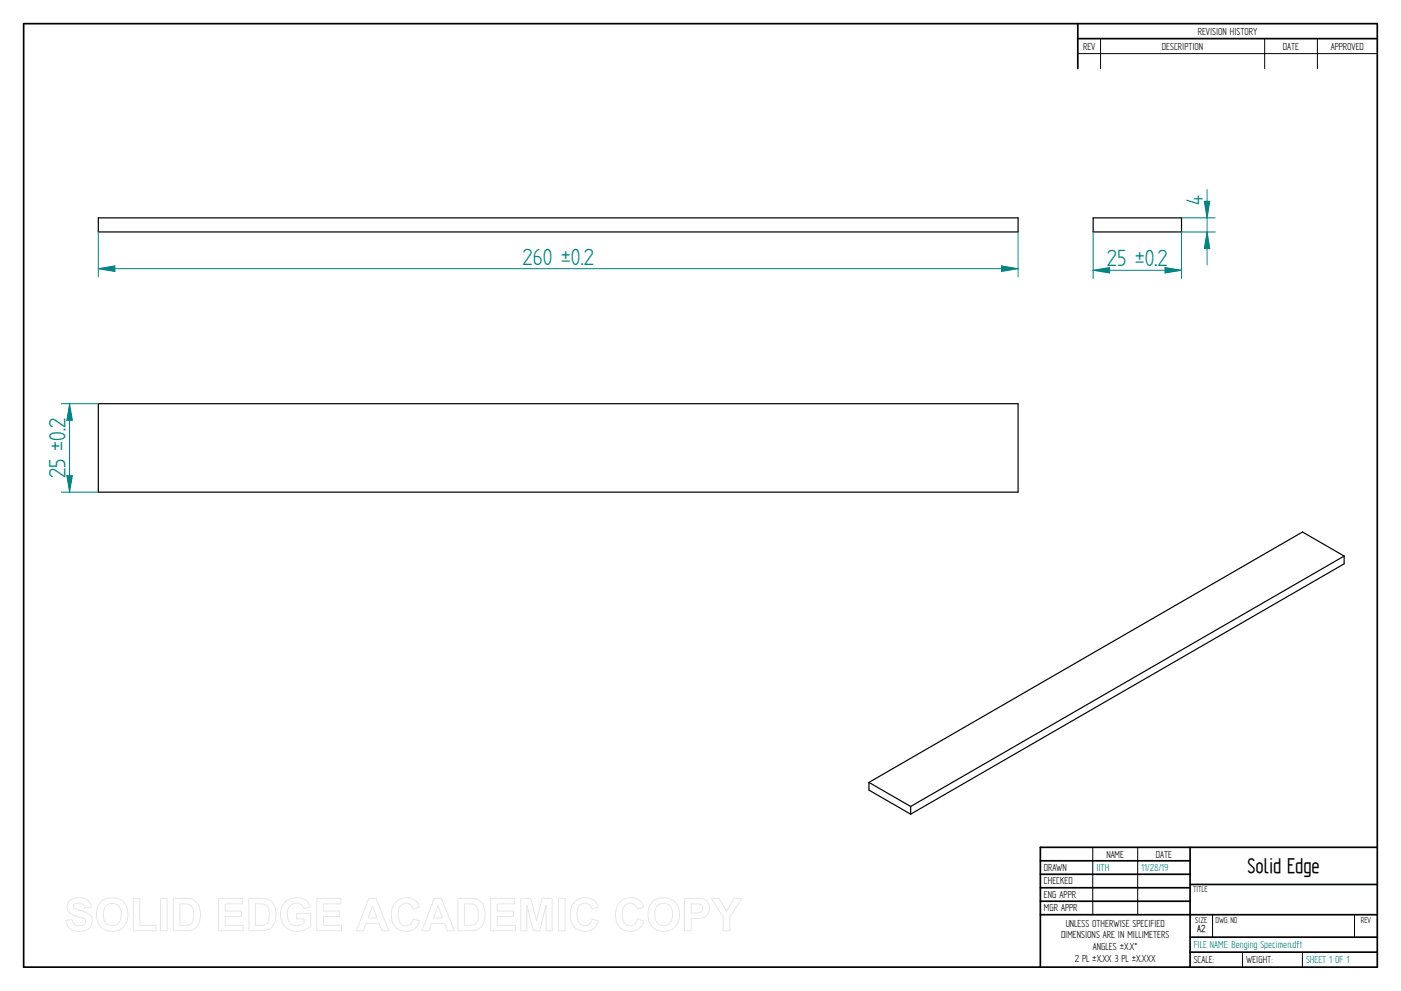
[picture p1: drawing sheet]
<svg xmlns="http://www.w3.org/2000/svg" width="594mm" height="420mm" viewBox="0 0 594 420" stroke-linecap="round" stroke-linejoin="round" font-family="sans-serif">
<g fill="none" stroke="#000" stroke-width=".72">
<path d="M10 10h574v400h-574zM457 10v19.1M457 16.4h127M504.6 359.2v50.8M584 359.2h-142.9v50.8M441.1 365h63.5M441.1 370.7h63.5M441.1 376.4h63.5M504.6 375h79.4M441.1 382.1h63.5M441.1 387.8h142.9M504.6 397.3h79.4"/>
<path d="M504.6 403.7h79.4"/>
</g>
<path d="M466.7 16.4v12.7M536.3 16.4v12.7M558.6 16.4v12.7M457 22.7h127M463.4 359.2v28.6M482.4 359.2v28.6M514.2 387.9v9.4M574.4 387.9v9.4M526.9 403.7v6.3M552.3 403.7v6.3" fill="none" stroke="#000" stroke-width=".42"/>
<path d="M41.7 92.4h390v5.9h-390zM463.5 92.4h37.5v5.9h-37.5zM41.7 171.2h390v37.5h-390zM570 235.8l-17.7-10.2-183.8 106.1M570 235.8l-183.8 106.1M570 235.8v3.3l-183.8 106.1M368.5 331.7v3.3l17.7 10.2M368.5 331.7l17.7 10.2M386.2 341.9v3.3" fill="none" stroke="#000" stroke-width=".51"/>
<path d="M463.5 98.3v19.8M501 98.3v19.8M463.5 114.6l7-1.2v2.3z" fill="none" stroke="#008080" stroke-width=".42"/>
<path d="M463.5 114.6l7-1.2v2.3z" fill="#008080"/>
<path d="M494 113.4l7 1.2-7 1.1z" fill="none" stroke="#008080" stroke-width=".42"/>
<path d="M494 113.4l7 1.2-7 1.1z" fill="#008080"/>
<path d="M463.5 114.6h37.5M26 171.2h15.7M29.5 171.2l1.2 7h-2.3zM26 208.7h15.7" fill="none" stroke="#008080" stroke-width=".42"/>
<path d="M29.5 171.2l1.2 7h-2.3z" fill="#008080"/>
<path d="M28.4 201.7h2.3l-1.2 7z" fill="none" stroke="#008080" stroke-width=".42"/>
<path d="M28.4 201.7h2.3l-1.2 7z" fill="#008080"/>
<path d="M501 92.4h14.3M501 98.3h14.3M510.7 85.3h2.3l-1.2 7.1zM29.5 171.2v37.5" fill="none" stroke="#008080" stroke-width=".42"/>
<path d="M510.7 85.3h2.3l-1.2 7.1z" fill="#008080"/>
<path d="M511.8 98.3l1.2 7.1h-2.3z" fill="none" stroke="#008080" stroke-width=".42"/>
<path d="M511.8 98.3l1.2 7.1h-2.3z" fill="#008080"/>
<path d="M41.7 98.3v19.1M431.7 98.3v19.1M511.8 80.4v32M41.7 113.9l7-1.2v2.4z" fill="none" stroke="#008080" stroke-width=".42"/>
<path d="M41.7 113.9l7-1.2v2.4z" fill="#008080"/>
<path d="M424.7 112.7l7 1.2-7 1.2z" fill="none" stroke="#008080" stroke-width=".42"/>
<path d="M424.7 112.7l7 1.2-7 1.2z" fill="#008080"/>
<path d="M41.7 113.9h390" fill="none" stroke="#008080" stroke-width=".42"/>
<g fill="none" stroke="#e6e6e6" stroke-width=".42">
<path d="M29.6 381.8a6.5 6.5 0 0 1 8.5 .8l.6 2.2-2.8 .1a2.7 2.7 0 0 0-2.1-2 2.7 2.7 0 0 0-2.7 1.1 1.87 1.87 0 0 0 2.2 1.8l1.4 .4a4.4 4.4 0 0 1 4 6.2 6.4 6.4 0 0 1-9.1 1.3l-1.2-1.8-.5-1.7 2.7-.3a2.94 2.94 0 0 0 2.6 2.6 2.94 2.94 0 0 0 3.1-1.9 2.67 2.67 0 0 0-2.9-1.8 4.9 4.9 0 0 1-5-4.3l.4-1.6zM42.8 382.4a6.9 6.9 0 0 1 8.3-.8 6.9 6.9 0 0 1 3 7.7 6.7 6.7 0 0 1-8 5.5 6.7 6.7 0 0 1-5.1-8.3 6.1 6.1 0 0 1 1.8-4.1zM44.8 384.2a3.9 3.9 0 0 1 4.6-.8 3.9 3.9 0 0 1 2 4.3 3.8 3.8 0 0 1-1.9 4.3 3.8 3.8 0 0 1-4.6-.7 6.6 6.6 0 0 1-.1-7.1zM56.5 381h2.8v11.3h6.9v2.3h-9.7zM68.1 380.9h2.8v13.7h-2.8zM73.5 380.9h5a5.9 5.9 0 0 1 6.5 7 5.9 5.9 0 0 1-6.3 6.7h-5.2zM76.3 383.2h1.8a3.4 3.4 0 0 1 4 3.9v1.2a3.2 3.2 0 0 1-3.8 4h-2zM92.7 380.9h10.2v2.3h-7.4v3h6.9v2.4h-6.9v3.7h7.7v2.3h-10.5zM105.5 380.9h5.1a5.9 5.9 0 0 1 6.4 7 5.9 5.9 0 0 1-6.3 6.7h-5.2zM108.3 383.2h1.9a3.4 3.4 0 0 1 4 3.9v1.2a3.2 3.2 0 0 1-3.8 4h-2.1zM120.9 382.4a7.3 7.3 0 0 1 9.7 .1l1 2.2-2.7 .5a3.7 3.7 0 0 0-4.6-2 3.7 3.7 0 0 0-2.5 4.4 4.2 4.2 0 0 0 2.2 4.5 4.2 4.2 0 0 0 5-.8v-1.7h-3.2v-2.3h6v5.4a8.1 8.1 0 0 1-11.8-.8 8.3 8.3 0 0 1 .9-9.5zM134.4 380.9h10.2v2.3h-7.4v3h6.9v2.4h-6.9v3.7h7.6v2.3h-10.4z"/>
<path d="M156.4 380.9h3l5.5 13.7h-3l-1.2-3.1h-5.5l-1.1 3.1h-3zM157.9 384.1l1.9 5.1h-3.7zM167.7 382.5a6 6 0 0 1 10.2 2.1l-2.8 .7a3.2 3.2 0 0 0-3.9-2.2 3.2 3.2 0 0 0-2.4 3.8 4.6 4.6 0 0 0 2.5 5.5 3.2 3.2 0 0 0 4-2.8l2.6 .8a6.1 6.1 0 0 1-7.2 4.3 6.1 6.1 0 0 1-4.8-6.8 7.7 7.7 0 0 1 1.8-5.4zM184.1 380.9h3.1l5.5 13.7h-3l-1.2-3.1h-5.5l-1.1 3.1h-3zM185.7 384.1l1.9 5.1h-3.8zM194.2 380.9h5a5.9 5.9 0 0 1 6.5 7 5.9 5.9 0 0 1-6.3 6.7h-5.2zM197 383.2h1.8a3.4 3.4 0 0 1 4 3.9v1.2a3.2 3.2 0 0 1-3.8 4h-2zM208.1 380.9h10.2v2.3h-7.4v3h6.9v2.4h-6.9v3.7h7.6v2.3h-10.4zM220.8 380.9h4.2l2.5 9.3 2.4-9.3h4.2v13.7h-2.5l-.1-10.8-2.7 10.8h-2.7l-2.7-10.8v10.8h-2.6zM236.8 380.9h2.8v13.7h-2.8zM243.5 382.5a6 6 0 0 1 10.2 2.1l-2.8 .7a3.2 3.2 0 0 0-3.8-2.2 3.2 3.2 0 0 0-2.4 3.8 4.6 4.6 0 0 0 2.4 5.5 3.2 3.2 0 0 0 4-2.8l2.6 .8a6.1 6.1 0 0 1-7.2 4.3 6.1 6.1 0 0 1-4.7-6.8 7.7 7.7 0 0 1 1.7-5.4zM262.7 382.5a6 6 0 0 1 10.2 2.1l-2.7 .7a3.2 3.2 0 0 0-3.9-2.2 3.2 3.2 0 0 0-2.4 3.8 4.6 4.6 0 0 0 2.4 5.5 3.2 3.2 0 0 0 4-2.8l2.7 .8a6.1 6.1 0 0 1-7.2 4.3 6.1 6.1 0 0 1-4.8-6.8 7.7 7.7 0 0 1 1.7-5.4z"/>
<path d="M276.7 382.4a6.9 6.9 0 0 1 8.3-.8 6.9 6.9 0 0 1 3 7.7 6.7 6.7 0 0 1-8.1 5.5 6.7 6.7 0 0 1-5.1-8.3 6.1 6.1 0 0 1 1.9-4.1zM278.7 384.2a3.9 3.9 0 0 1 4.6-.8 3.9 3.9 0 0 1 1.9 4.3 3.8 3.8 0 0 1-1.8 4.3 3.8 3.8 0 0 1-4.7-.7 6.6 6.6 0 0 1 0-7.1zM290.3 380.9h5.2a4.4 4.4 0 0 1 5.4 4.3 4.4 4.4 0 0 1-5.4 4.2h-2.4v5.2h-2.8zM293.1 383.2h1.8a2.1 2.1 0 0 1 2.6 .6 2.1 2.1 0 0 1 0 2.6 3.4 3.4 0 0 1-2.9 .7h-1.5zM301.6 380.9h3.3l3.2 5.4 3.2-5.4h3.2l-5 7.9v5.8h-2.8v-5.8z"/>
</g>
<g font-size="11.3" fill="#008080">
<text x="510.1" y="87" transform="rotate(-90 510.1 87)">4</text>
<text x="221.6" y="112.2">260 ±0.2</text>
<text x="469.4" y="112.8">25 ±0.2</text>
<text x="27.8" y="202.8" transform="rotate(-90 27.8 202.8)">25 ±0.2</text>
</g>
<text font-size="10.1" x="529" y="370.2">Solid Edge</text>
<g font-size="4.9">
<text x="507.9" y="14.7">REVISION HISTORY</text>
<text x="459.3" y="21">REV</text>
<text x="492.7" y="21">DESCRIPTION</text>
<text x="544" y="21">DATE</text>
<text x="564.3" y="21">APPROVED</text>
<text x="469.1" y="363.6">NAME</text>
<text x="490.1" y="363.6">DATE</text>
<text x="442.7" y="369.3">DRAWN</text>
<text x="442.7" y="375">CHECKED</text>
<text x="442.7" y="380.7">ENG APPR</text>
<text x="442.7" y="386.4">MGR APPR</text>
<text x="451.9" y="392.9">UNLESS OTHERWISE SPECIFIED</text>
<text x="449.9" y="397.9">DIMENSIONS ARE IN MILLIMETERS</text>
<text x="455.7" y="407.8">2 PL ±X.XX 3 PL ±X.XXX</text>
<text x="463.5" y="402.9">ANGLES ±X.X°</text>
<text x="506.2" y="408.3">SCALE:</text>
<text x="528.4" y="408.3">WEIGHT:</text>
</g>
<g font-size="4.9" fill="#008080">
<text x="464.9" y="369.3">IITH</text>
<text x="483.9" y="369.3">11/28/19</text>
<text x="506.2" y="402">FILE NAME: Benging Specimen.dft</text>
<text x="553.8" y="408.4">SHEET 1 OF 1</text>
</g>
<text font-size="4.8" x="507.7" y="395.3">A2</text>
<g font-size="4.1">
<text x="505.9" y="378.3">TITLE</text>
<text x="506.9" y="391.1">SIZE</text>
<text x="515.4" y="391.1">DWG NO</text>
<text x="577" y="391.1">REV</text>
</g>
</svg>
